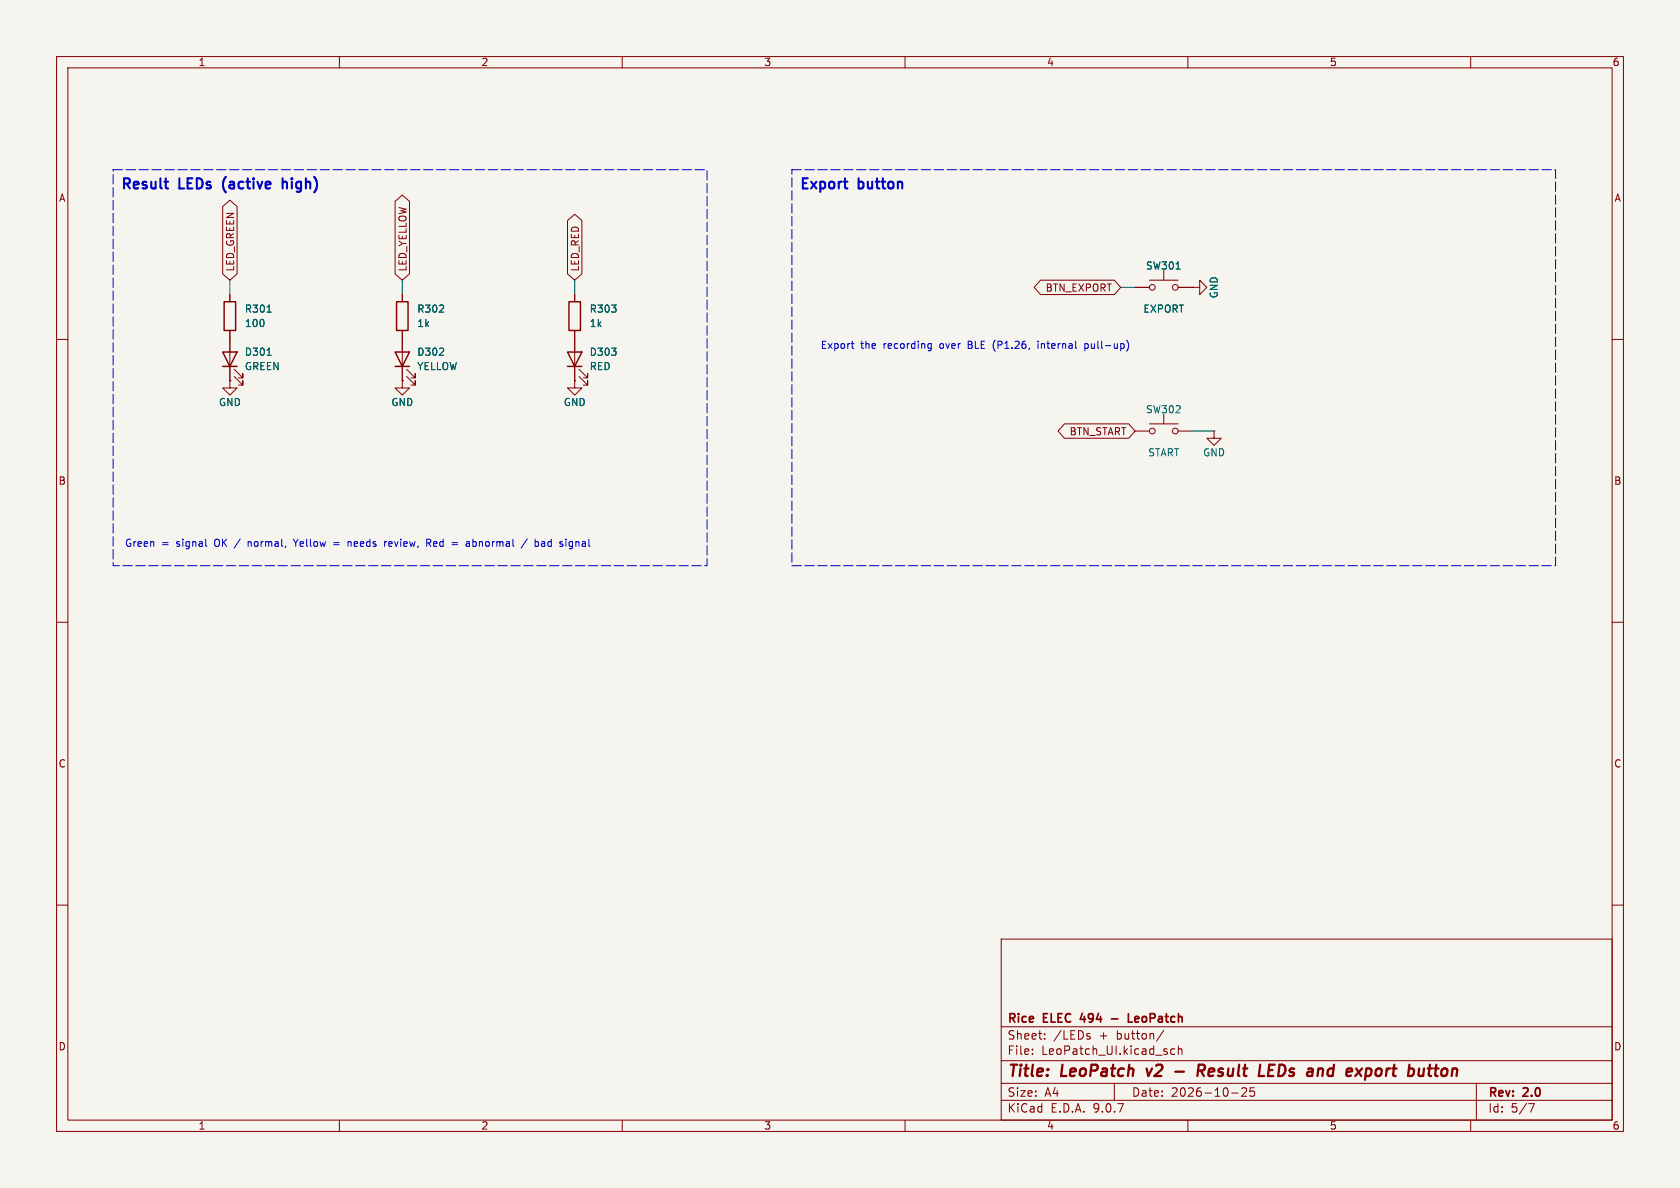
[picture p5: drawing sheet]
(kicad_sch
 (version 20250114)
 (generator "eeschema")
 (generator_version "9.0")
 (paper "A4")
 (title_block
  (title "LeoPatch v2 - Result LEDs and export button")
  (date "2026-10-25")
  (rev "2.0")
  (company "Rice ELEC 494 - LeoPatch"))
 (lib_symbols
  (symbol "Device:LED"
   (pin_numbers (hide yes))
   (pin_names
    (offset 1.016) (hide yes)) (exclude_from_sim no) (in_bom yes) (on_board yes)
   (property "Reference" "D" (at 0 2.54 0) (effects (font (size 1.27 1.27))))
   (property "Value" "LED" (at 0 -2.54 0) (effects (font (size 1.27 1.27))))
   (property "Footprint" "" (at 0 0 0) (effects (font (size 1.27 1.27)) (hide yes)))
   (property "Datasheet" "~" (at 0 0 0) (effects (font (size 1.27 1.27)) (hide yes)))
   (property "Description" "Light emitting diode" (at 0 0 0) (effects (font (size 1.27 1.27)) (hide yes)))
   (property "Sim.Pins" "1=K 2=A" (at 0 0 0) (effects (font (size 1.27 1.27)) (hide yes)))
   (symbol "LED_0_1"
    (polyline (pts (xy -3.048 -0.762) (xy -4.572 -2.286) (xy -3.81 -2.286) (xy -4.572 -2.286) (xy -4.572 -1.524)) (stroke (width 0) (type default)) (fill (type none)))
    (polyline (pts (xy -1.778 -0.762) (xy -3.302 -2.286) (xy -2.54 -2.286) (xy -3.302 -2.286) (xy -3.302 -1.524)) (stroke (width 0) (type default)) (fill (type none)))
    (polyline (pts (xy -1.27 0) (xy 1.27 0)) (stroke (width 0) (type default)) (fill (type none)))
    (polyline (pts (xy -1.27 -1.27) (xy -1.27 1.27)) (stroke (width 0.254) (type default)) (fill (type none)))
    (polyline (pts (xy 1.27 -1.27) (xy 1.27 1.27) (xy -1.27 0) (xy 1.27 -1.27)) (stroke (width 0.254) (type default)) (fill (type none))))
   (symbol "LED_1_1"
    (pin passive line (at -3.81 0 0) (length 2.54) (name "K" (effects (font (size 1.27 1.27)))) (number "1" (effects (font (size 1.27 1.27)))))
    (pin passive line (at 3.81 0 180) (length 2.54) (name "A" (effects (font (size 1.27 1.27)))) (number "2" (effects (font (size 1.27 1.27))))))
   (embedded_fonts no))
  (symbol "Device:R"
   (pin_numbers (hide yes))
   (pin_names
    (offset 0)) (exclude_from_sim no) (in_bom yes) (on_board yes)
   (property "Reference" "R" (at 2.032 0 90) (effects (font (size 1.27 1.27))))
   (property "Value" "R" (at 0 0 90) (effects (font (size 1.27 1.27))))
   (property "Footprint" "" (at -1.778 0 90) (effects (font (size 1.27 1.27)) (hide yes)))
   (property "Datasheet" "~" (at 0 0 0) (effects (font (size 1.27 1.27)) (hide yes)))
   (property "Description" "Resistor" (at 0 0 0) (effects (font (size 1.27 1.27)) (hide yes)))
   (symbol "R_0_1"
    (rectangle (start -1.016 -2.54) (end 1.016 2.54) (stroke (width 0.254) (type default)) (fill (type none))))
   (symbol "R_1_1"
    (pin passive line (at 0 3.81 270) (length 1.27) (name "~" (effects (font (size 1.27 1.27)))) (number "1" (effects (font (size 1.27 1.27)))))
    (pin passive line (at 0 -3.81 90) (length 1.27) (name "~" (effects (font (size 1.27 1.27)))) (number "2" (effects (font (size 1.27 1.27))))))
   (embedded_fonts no))
  (symbol "Switch:SW_Push"
   (pin_numbers (hide yes))
   (pin_names
    (offset 1.016) (hide yes)) (exclude_from_sim no) (in_bom yes) (on_board yes)
   (property "Reference" "SW" (at 1.27 2.54 0) (effects (font (size 1.27 1.27)) (justify left)))
   (property "Value" "SW_Push" (at 0 -1.524 0) (effects (font (size 1.27 1.27))))
   (property "Footprint" "" (at 0 5.08 0) (effects (font (size 1.27 1.27)) (hide yes)))
   (property "Datasheet" "~" (at 0 5.08 0) (effects (font (size 1.27 1.27)) (hide yes)))
   (property "Description" "Push button switch, generic, two pins" (at 0 0 0) (effects (font (size 1.27 1.27)) (hide yes)))
   (symbol "SW_Push_0_1"
    (circle (center -2.032 0) (radius 0.508) (stroke (width 0) (type default)) (fill (type none)))
    (polyline (pts (xy 0 1.27) (xy 0 3.048)) (stroke (width 0) (type default)) (fill (type none)))
    (circle (center 2.032 0) (radius 0.508) (stroke (width 0) (type default)) (fill (type none)))
    (polyline (pts (xy 2.54 1.27) (xy -2.54 1.27)) (stroke (width 0) (type default)) (fill (type none)))
    (pin passive line (at -5.08 0 0) (length 2.54) (name "1" (effects (font (size 1.27 1.27)))) (number "1" (effects (font (size 1.27 1.27)))))
    (pin passive line (at 5.08 0 180) (length 2.54) (name "2" (effects (font (size 1.27 1.27)))) (number "2" (effects (font (size 1.27 1.27))))))
   (embedded_fonts no))
  (symbol "power:GND"
   (power)
   (pin_numbers (hide yes))
   (pin_names
    (offset 0) (hide yes)) (exclude_from_sim no) (in_bom yes) (on_board yes)
   (property "Reference" "#PWR" (at 0 -6.35 0) (effects (font (size 1.27 1.27)) (hide yes)))
   (property "Value" "GND" (at 0 -3.81 0) (effects (font (size 1.27 1.27))))
   (property "Footprint" "" (at 0 0 0) (effects (font (size 1.27 1.27)) (hide yes)))
   (property "Datasheet" "" (at 0 0 0) (effects (font (size 1.27 1.27)) (hide yes)))
   (property "Description" "Power symbol creates a global label with name \"GND\" , ground" (at 0 0 0) (effects (font (size 1.27 1.27)) (hide yes)))
   (symbol "GND_0_1"
    (polyline (pts (xy 0 0) (xy 0 -1.27) (xy 1.27 -1.27) (xy 0 -2.54) (xy -1.27 -1.27) (xy 0 -1.27)) (stroke (width 0) (type default)) (fill (type none))))
   (symbol "GND_1_1"
    (pin power_in line (at 0 0 270) (length 0) (name "~" (effects (font (size 1.27 1.27)))) (number "1" (effects (font (size 1.27 1.27))))))
   (embedded_fonts no)))
 (rectangle
  (start 140 30)
  (end 275 100)
  (stroke (width 0) (type dash))
  (fill (type none)))
 (rectangle
  (start 20 30)
  (end 125 100)
  (stroke (width 0) (type dash))
  (fill (type none)))
 (text "Result LEDs (active high)"
  (exclude_from_sim no)
  (at 21.27 33.81 0)
  (effects (font (size 1.8 1.8)
    (bold yes)) (justify left bottom)))
 (text "Green = signal OK / normal, Yellow = needs review, Red = abnormal / bad signal"
  (exclude_from_sim no)
  (at 22 97 0)
  (effects (font (size 1.27 1.27)) (justify left bottom)))
 (text "Export button"
  (exclude_from_sim no)
  (at 141.27 33.81 0)
  (effects (font (size 1.8 1.8)
    (bold yes)) (justify left bottom)))
 (text "Export the recording over BLE (P1.26, internal pull-up)"
  (exclude_from_sim no)
  (at 145 62 0)
  (effects (font (size 1.27 1.27)) (justify left bottom)))
 (wire
  (pts (xy 210.82 76.2) (xy 214.63 76.2))
  (stroke (width 0) (type default)))
 (wire
  (pts (xy 101.6 52.07) (xy 101.6 49.53))
  (stroke (width 0) (type default)))
 (wire
  (pts (xy 200.66 50.8) (xy 198.12 50.8))
  (stroke (width 0) (type default)))
 (wire
  (pts (xy 71.12 52.07) (xy 71.12 49.53))
  (stroke (width 0) (type default)))
 (wire
  (pts (xy 40.64 52.07) (xy 40.64 49.53))
  (stroke (width 0) (type default)))
 (global_label "LED_GREEN"
  (shape bidirectional)
  (at 40.64 49.53 90)
  (fields_autoplaced yes)
  (effects (font (size 1.27 1.27)) (justify left))
  (property "Intersheetrefs" "${INTERSHEET_REFS}" (at 40.64 49.53 0) (effects (font (size 1.27 1.27)) (justify left) (hide yes))))
 (global_label "BTN_EXPORT"
  (shape bidirectional)
  (at 198.12 50.8 180)
  (fields_autoplaced yes)
  (effects (font (size 1.27 1.27)) (justify right))
  (property "Intersheetrefs" "${INTERSHEET_REFS}" (at 198.12 50.8 0) (effects (font (size 1.27 1.27)) (justify right) (hide yes))))
 (global_label "LED_RED"
  (shape bidirectional)
  (at 101.6 49.53 90)
  (fields_autoplaced yes)
  (effects (font (size 1.27 1.27)) (justify left))
  (property "Intersheetrefs" "${INTERSHEET_REFS}" (at 101.6 49.53 0) (effects (font (size 1.27 1.27)) (justify left) (hide yes))))
 (global_label "BTN_START"
  (shape bidirectional)
  (at 200.66 76.2 180)
  (effects (font (size 1.27 1.27)) (justify right))
  (property "Intersheetrefs" "${INTERSHEET_REFS}" (at 200.66 76.2 0) (effects (font (size 1.27 1.27)) (hide yes))))
 (global_label "LED_YELLOW"
  (shape bidirectional)
  (at 71.12 49.53 90)
  (fields_autoplaced yes)
  (effects (font (size 1.27 1.27)) (justify left))
  (property "Intersheetrefs" "${INTERSHEET_REFS}" (at 71.12 49.53 0) (effects (font (size 1.27 1.27)) (justify left) (hide yes))))
 (symbol
  (lib_id "power:GND")
  (at 40.64 67.31 0)
  (unit 1)
  (exclude_from_sim no)
  (in_bom no)
  (on_board no)
  (dnp no)
  (fields_autoplaced yes)
  (property "Reference" "#PWR301" (at 40.64 59.69 0) (effects (font (size 1.27 1.27)) (hide yes)))
  (property "Value" "GND" (at 40.64 71.12 0) (effects (font (size 1.27 1.27))))
  (property "Footprint" "" (at 40.64 67.31 0) (effects (font (size 1.27 1.27)) (hide yes)))
  (property "Datasheet" "" (at 40.64 67.31 0) (effects (font (size 1.27 1.27)) (hide yes)))
  (property "Description" "Power symbol creates a global label with name \"GND\" , ground" (at 40.64 67.31 0) (effects (font (size 1.27 1.27)) (hide yes)))
  (pin "1"))
 (symbol
  (lib_id "Switch:SW_Push")
  (at 205.74 50.8 0)
  (unit 1)
  (exclude_from_sim no)
  (in_bom yes)
  (on_board yes)
  (dnp no)
  (fields_autoplaced yes)
  (property "Reference" "SW301" (at 205.74 46.99 0) (effects (font (size 1.27 1.27))))
  (property "Value" "EXPORT" (at 205.74 54.61 0) (effects (font (size 1.27 1.27))))
  (property "Footprint" "Button_Switch_SMD:SW_SPST_PTS645Sx43SMTR92" (at 205.74 50.8 0) (effects (font (size 1.27 1.27)) (hide yes)))
  (property "Datasheet" "https://www.lcsc.com/datasheet/lcsc_datasheet_2410121928_C-K-PTS645SM43SMTR92LFS_C221880.pdf" (at 205.74 50.8 0) (effects (font (size 1.27 1.27)) (hide yes)))
  (property "Description" "Push button switch, generic, two pins" (at 205.74 50.8 0) (effects (font (size 1.27 1.27)) (hide yes)))
  (property "Manufacturer" "C&K" (at 205.74 50.8 0) (effects (font (size 1.27 1.27)) (hide yes)))
  (property "MPN" "PTS645SM43SMTR92 LFS" (at 205.74 50.8 0) (effects (font (size 1.27 1.27)) (hide yes)))
  (property "LCSC" "C221880" (at 205.74 50.8 0) (effects (font (size 1.27 1.27)) (hide yes)))
  (pin "1")
  (pin "2"))
 (symbol
  (lib_id "power:GND")
  (at 101.6 67.31 0)
  (unit 1)
  (exclude_from_sim no)
  (in_bom no)
  (on_board no)
  (dnp no)
  (fields_autoplaced yes)
  (property "Reference" "#PWR303" (at 101.6 59.69 0) (effects (font (size 1.27 1.27)) (hide yes)))
  (property "Value" "GND" (at 101.6 71.12 0) (effects (font (size 1.27 1.27))))
  (property "Footprint" "" (at 101.6 67.31 0) (effects (font (size 1.27 1.27)) (hide yes)))
  (property "Datasheet" "" (at 101.6 67.31 0) (effects (font (size 1.27 1.27)) (hide yes)))
  (property "Description" "Power symbol creates a global label with name \"GND\" , ground" (at 101.6 67.31 0) (effects (font (size 1.27 1.27)) (hide yes)))
  (pin "1"))
 (symbol
  (lib_id "Device:R")
  (at 40.64 55.88 0)
  (unit 1)
  (exclude_from_sim no)
  (in_bom yes)
  (on_board yes)
  (dnp no)
  (fields_autoplaced yes)
  (property "Reference" "R301" (at 43.18 54.61 0) (effects (font (size 1.27 1.27)) (justify left)))
  (property "Value" "100" (at 43.18 57.15 0) (effects (font (size 1.27 1.27)) (justify left)))
  (property "Footprint" "Resistor_SMD:R_0603_1608Metric" (at 40.64 55.88 0) (effects (font (size 1.27 1.27)) (hide yes)))
  (property "Datasheet" "https://www.lcsc.com/datasheet/lcsc_datasheet_2411221126_UNI-ROYAL-Uniroyal-Elec-0603WAF1000T5E_C22775.pdf" (at 40.64 55.88 0) (effects (font (size 1.27 1.27)) (hide yes)))
  (property "Description" "Resistor" (at 40.64 55.88 0) (effects (font (size 1.27 1.27)) (hide yes)))
  (property "Manufacturer" "UNI-ROYAL" (at 40.64 55.88 0) (effects (font (size 1.27 1.27)) (hide yes)))
  (property "MPN" "0603WAF1000T5E" (at 40.64 55.88 0) (effects (font (size 1.27 1.27)) (hide yes)))
  (property "LCSC" "C22775" (at 40.64 55.88 0) (effects (font (size 1.27 1.27)) (hide yes)))
  (pin "1")
  (pin "2"))
 (symbol
  (lib_id "power:GND")
  (at 71.12 67.31 0)
  (unit 1)
  (exclude_from_sim no)
  (in_bom no)
  (on_board no)
  (dnp no)
  (fields_autoplaced yes)
  (property "Reference" "#PWR302" (at 71.12 59.69 0) (effects (font (size 1.27 1.27)) (hide yes)))
  (property "Value" "GND" (at 71.12 71.12 0) (effects (font (size 1.27 1.27))))
  (property "Footprint" "" (at 71.12 67.31 0) (effects (font (size 1.27 1.27)) (hide yes)))
  (property "Datasheet" "" (at 71.12 67.31 0) (effects (font (size 1.27 1.27)) (hide yes)))
  (property "Description" "Power symbol creates a global label with name \"GND\" , ground" (at 71.12 67.31 0) (effects (font (size 1.27 1.27)) (hide yes)))
  (pin "1"))
 (symbol
  (lib_id "power:GND")
  (at 210.82 50.8 90)
  (unit 1)
  (exclude_from_sim no)
  (in_bom no)
  (on_board no)
  (dnp no)
  (fields_autoplaced yes)
  (property "Reference" "#PWR304" (at 210.82 43.18 0) (effects (font (size 1.27 1.27)) (hide yes)))
  (property "Value" "GND" (at 214.63 50.8 0) (effects (font (size 1.27 1.27))))
  (property "Footprint" "" (at 210.82 50.8 0) (effects (font (size 1.27 1.27)) (hide yes)))
  (property "Datasheet" "" (at 210.82 50.8 0) (effects (font (size 1.27 1.27)) (hide yes)))
  (property "Description" "Power symbol creates a global label with name \"GND\" , ground" (at 210.82 50.8 0) (effects (font (size 1.27 1.27)) (hide yes)))
  (pin "1"))
 (symbol
  (lib_id "Device:LED")
  (at 101.6 63.5 90)
  (unit 1)
  (exclude_from_sim no)
  (in_bom yes)
  (on_board yes)
  (dnp no)
  (fields_autoplaced yes)
  (property "Reference" "D303" (at 104.14 62.23 270) (effects (font (size 1.27 1.27)) (justify left)))
  (property "Value" "RED" (at 104.14 64.77 270) (effects (font (size 1.27 1.27)) (justify left)))
  (property "Footprint" "LED_SMD:LED_0603_1608Metric" (at 101.6 63.5 270) (effects (font (size 1.27 1.27)) (hide yes)))
  (property "Datasheet" "https://www.lcsc.com/datasheet/lcsc_datasheet_1810231112_Hubei-KENTO-Elec-KT-0603R_C2286.pdf" (at 101.6 63.5 270) (effects (font (size 1.27 1.27)) (hide yes)))
  (property "Description" "Light emitting diode" (at 101.6 63.5 270) (effects (font (size 1.27 1.27)) (hide yes)))
  (property "Manufacturer" "Hubei KENTO" (at 101.6 63.5 0) (effects (font (size 1.27 1.27)) (hide yes)))
  (property "MPN" "KT-0603R" (at 101.6 63.5 0) (effects (font (size 1.27 1.27)) (hide yes)))
  (property "LCSC" "C2286" (at 101.6 63.5 0) (effects (font (size 1.27 1.27)) (hide yes)))
  (pin "1")
  (pin "2"))
 (symbol
  (lib_id "Device:R")
  (at 101.6 55.88 0)
  (unit 1)
  (exclude_from_sim no)
  (in_bom yes)
  (on_board yes)
  (dnp no)
  (fields_autoplaced yes)
  (property "Reference" "R303" (at 104.14 54.61 0) (effects (font (size 1.27 1.27)) (justify left)))
  (property "Value" "1k" (at 104.14 57.15 0) (effects (font (size 1.27 1.27)) (justify left)))
  (property "Footprint" "Resistor_SMD:R_0603_1608Metric" (at 101.6 55.88 0) (effects (font (size 1.27 1.27)) (hide yes)))
  (property "Datasheet" "https://www.lcsc.com/datasheet/lcsc_datasheet_2206010130_UNI-ROYAL-Uniroyal-Elec-0603WAF1001T5E_C21190.pdf" (at 101.6 55.88 0) (effects (font (size 1.27 1.27)) (hide yes)))
  (property "Description" "Resistor" (at 101.6 55.88 0) (effects (font (size 1.27 1.27)) (hide yes)))
  (property "Manufacturer" "UNI-ROYAL" (at 101.6 55.88 0) (effects (font (size 1.27 1.27)) (hide yes)))
  (property "MPN" "0603WAF1001T5E" (at 101.6 55.88 0) (effects (font (size 1.27 1.27)) (hide yes)))
  (property "LCSC" "C21190" (at 101.6 55.88 0) (effects (font (size 1.27 1.27)) (hide yes)))
  (pin "1")
  (pin "2"))
 (symbol
  (lib_id "Device:LED")
  (at 71.12 63.5 90)
  (unit 1)
  (exclude_from_sim no)
  (in_bom yes)
  (on_board yes)
  (dnp no)
  (fields_autoplaced yes)
  (property "Reference" "D302" (at 73.66 62.23 270) (effects (font (size 1.27 1.27)) (justify left)))
  (property "Value" "YELLOW" (at 73.66 64.77 270) (effects (font (size 1.27 1.27)) (justify left)))
  (property "Footprint" "LED_SMD:LED_0603_1608Metric" (at 71.12 63.5 270) (effects (font (size 1.27 1.27)) (hide yes)))
  (property "Datasheet" "https://www.lcsc.com/product-detail/led-indication-discrete_hubei-kento-elec-kt-0603y_C2287.html" (at 71.12 63.5 270) (effects (font (size 1.27 1.27)) (hide yes)))
  (property "Description" "Light emitting diode" (at 71.12 63.5 270) (effects (font (size 1.27 1.27)) (hide yes)))
  (property "Manufacturer" "Hubei KENTO" (at 71.12 63.5 0) (effects (font (size 1.27 1.27)) (hide yes)))
  (property "MPN" "KT-0603Y" (at 71.12 63.5 0) (effects (font (size 1.27 1.27)) (hide yes)))
  (property "LCSC" "C2287" (at 71.12 63.5 0) (effects (font (size 1.27 1.27)) (hide yes)))
  (pin "1")
  (pin "2"))
 (symbol
  (lib_id "Device:LED")
  (at 40.64 63.5 90)
  (unit 1)
  (exclude_from_sim no)
  (in_bom yes)
  (on_board yes)
  (dnp no)
  (fields_autoplaced yes)
  (property "Reference" "D301" (at 43.18 62.23 270) (effects (font (size 1.27 1.27)) (justify left)))
  (property "Value" "GREEN" (at 43.18 64.77 270) (effects (font (size 1.27 1.27)) (justify left)))
  (property "Footprint" "LED_SMD:LED_0603_1608Metric" (at 40.64 63.5 270) (effects (font (size 1.27 1.27)) (hide yes)))
  (property "Datasheet" "https://www.lcsc.com/datasheet/lcsc_datasheet_1806151818_Hubei-KENTO-Elec-KT-0603G_C12624.pdf" (at 40.64 63.5 270) (effects (font (size 1.27 1.27)) (hide yes)))
  (property "Description" "Light emitting diode" (at 40.64 63.5 270) (effects (font (size 1.27 1.27)) (hide yes)))
  (property "Manufacturer" "Hubei KENTO" (at 40.64 63.5 0) (effects (font (size 1.27 1.27)) (hide yes)))
  (property "MPN" "KT-0603G" (at 40.64 63.5 0) (effects (font (size 1.27 1.27)) (hide yes)))
  (property "LCSC" "C12624" (at 40.64 63.5 0) (effects (font (size 1.27 1.27)) (hide yes)))
  (pin "1")
  (pin "2"))
 (symbol
  (lib_id "power:GND")
  (at 214.63 76.2 0)
  (unit 1)
  (exclude_from_sim no)
  (in_bom no)
  (on_board no)
  (dnp no)
  (fields_autoplaced yes)
  (property "Reference" "#PWR305" (at 214.63 82.55 0) (effects (font (size 1.27 1.27)) (hide yes)))
  (property "Value" "GND" (at 214.63 80.01 0) (effects (font (size 1.27 1.27))))
  (property "Footprint" "" (at 214.63 76.2 0) (effects (font (size 1.27 1.27)) (hide yes)))
  (property "Datasheet" "" (at 214.63 76.2 0) (effects (font (size 1.27 1.27)) (hide yes)))
  (property "Description" "Power symbol creates a global label with name \"GND\" , ground" (at 214.63 76.2 0) (effects (font (size 1.27 1.27)) (hide yes)))
  (pin "1"))
 (symbol
  (lib_id "Switch:SW_Push")
  (at 205.74 76.2 0)
  (unit 1)
  (exclude_from_sim no)
  (in_bom yes)
  (on_board yes)
  (dnp no)
  (fields_autoplaced yes)
  (property "Reference" "SW302" (at 205.74 72.39 0) (effects (font (size 1.27 1.27))))
  (property "Value" "START" (at 205.74 80.01 0) (effects (font (size 1.27 1.27))))
  (property "Footprint" "Button_Switch_SMD:SW_SPST_PTS645Sx43SMTR92" (at 205.74 76.2 0) (effects (font (size 1.27 1.27)) (hide yes)))
  (property "Datasheet" "https://www.lcsc.com/datasheet/lcsc_datasheet_2410121928_C-K-PTS645SM43SMTR92LFS_C221880.pdf" (at 205.74 76.2 0) (effects (font (size 1.27 1.27)) (hide yes)))
  (property "Description" "Push button switch, generic, two pins" (at 205.74 76.2 0) (effects (font (size 1.27 1.27)) (hide yes)))
  (property "Manufacturer" "C&K" (at 205.74 76.2 0) (effects (font (size 1.27 1.27)) (hide yes)))
  (property "MPN" "PTS645SM43SMTR92 LFS" (at 205.74 76.2 0) (effects (font (size 1.27 1.27)) (hide yes)))
  (property "LCSC" "C221880" (at 205.74 76.2 0) (effects (font (size 1.27 1.27)) (hide yes)))
  (pin "1")
  (pin "2"))
 (symbol
  (lib_id "Device:R")
  (at 71.12 55.88 0)
  (unit 1)
  (exclude_from_sim no)
  (in_bom yes)
  (on_board yes)
  (dnp no)
  (fields_autoplaced yes)
  (property "Reference" "R302" (at 73.66 54.61 0) (effects (font (size 1.27 1.27)) (justify left)))
  (property "Value" "1k" (at 73.66 57.15 0) (effects (font (size 1.27 1.27)) (justify left)))
  (property "Footprint" "Resistor_SMD:R_0603_1608Metric" (at 71.12 55.88 0) (effects (font (size 1.27 1.27)) (hide yes)))
  (property "Datasheet" "https://www.lcsc.com/datasheet/lcsc_datasheet_2206010130_UNI-ROYAL-Uniroyal-Elec-0603WAF1001T5E_C21190.pdf" (at 71.12 55.88 0) (effects (font (size 1.27 1.27)) (hide yes)))
  (property "Description" "Resistor" (at 71.12 55.88 0) (effects (font (size 1.27 1.27)) (hide yes)))
  (property "Manufacturer" "UNI-ROYAL" (at 71.12 55.88 0) (effects (font (size 1.27 1.27)) (hide yes)))
  (property "MPN" "0603WAF1001T5E" (at 71.12 55.88 0) (effects (font (size 1.27 1.27)) (hide yes)))
  (property "LCSC" "C21190" (at 71.12 55.88 0) (effects (font (size 1.27 1.27)) (hide yes)))
  (pin "1")
  (pin "2")))
